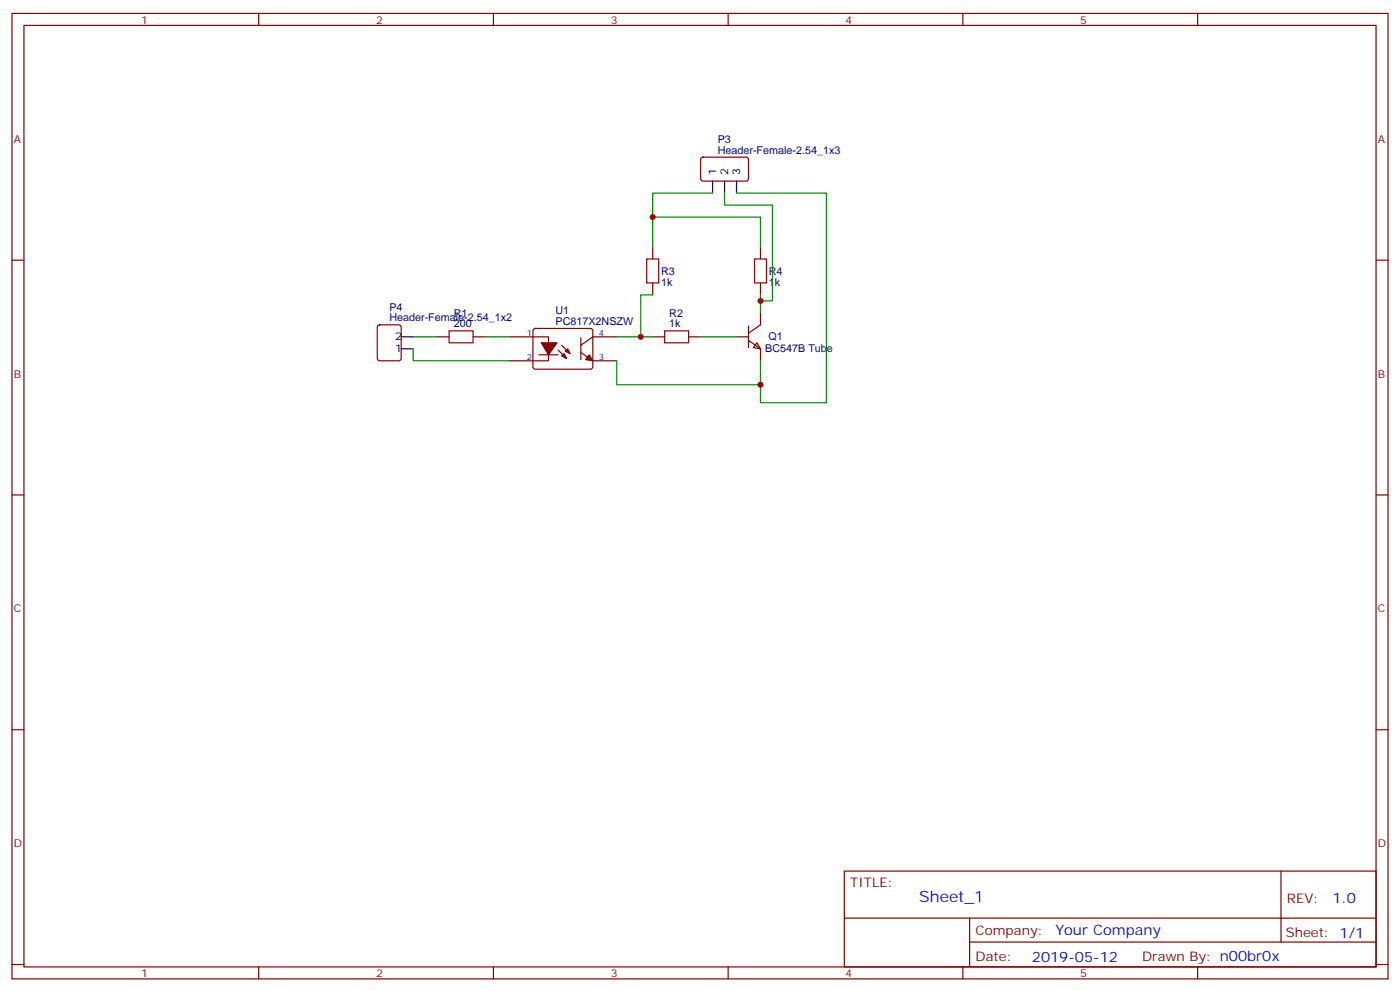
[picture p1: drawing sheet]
<svg xmlns="http://www.w3.org/2000/svg" width="412mm" height="292mm" viewBox="0 0 412 292" stroke-linecap="round" stroke-linejoin="round" font-family="sans-serif">
<g fill="none" stroke="#870000" stroke-width=".35">
<path d="M3.5 4h405.4v284.3h-405.4zM7.1 7.5h398.2v277.3h-398.2zM76.2 4v3.5M145.3 4v3.5M214.5 4v3.5M283.6 4v3.5M352.8 4v3.5M206.6 46.5l.5-.2h13l.4 .7-.1 5.9-.6 .4h-13l-.4-.7v-5.6zM3.5 76.6h3.6M192.3 72.7v3.6M224 72.7v3.6M405.3 76.6h3.6"/>
<path d="M111.4 95.9l.4-.2h5.7l.6 .4 .1 9.5-.5 .6-5.9 .1-.6-.5-.1-9.4zM128.8 99.2h3.5M139.3 99.2h3.6M149.9 99.2h11.7v7.1h-11.7M157.2 96.9l.5-.2 16.5 .1 .4 .6v10.9l-.7 .4h-16.5l-.4-.7v-10.6zM171.1 99.6v6.3M181.7 99.2h-7.1l-3.5 2.5M192.3 99.2h3.5M192.3 83.3v3.6M202.8 99.2h3.6M217 99.2h3.5M220.5 96v6.4"/>
<path d="M224 83.3v3.6M224 92.1v3.6l-3.5 2.4M158.7 104.5h5.7M164.4 103.1l2.5 2.5M165.5 101.7l2.4 2.4M171.1 103.8l3.5 2.5h7.1M220.5 100.3l3.5 2.4v3.6M223 101l1 1.7-2.1-.3zM3.5 145.8h3.6M405.3 145.8h3.6M3.5 214.9h3.6M405.3 214.9h3.6"/>
<path d="M248.7 256.5h156.6v28.3h-156.6zM377.3 256.6v20.8M248.7 270.4h156.5M285.6 277.4h119.6M285.6 270.4v14.1M3.5 284.1h3.6M76.2 284.8v3.5M145.3 284.8v3.5M214.5 284.8v3.5M283.6 284.8v3.5M352.8 284.8v3.5M405.3 284.1h3.6"/>
</g>
<g fill="#870000" stroke="#870000" stroke-width=".35">
<path d="M173.6 104.5l1 1.8-2.1-.4z"/>
<path d="M165.5 104.8l.7-.7 .7 1.5z"/>
<path d="M167.2 102.7l.7 1.4-1.4-.7z"/>
<path d="M159.5 101h4.5l-2.4 3.5z"/>
</g>
<path d="M209.9 53.3v3.6M213.4 53.3v3.6M217 53.3v3.6M118.2 99.2h3.5M118.2 102.7h3.5" fill="none" stroke="#000" stroke-width=".35"/>
<path d="M190.5 76.3h3.5v7h-3.5zM222.2 76.3h3.6v7h-3.6zM132.3 97.4h7v3.6h-7zM195.8 97.4h7v3.6h-7z" fill="none" stroke="#a10000" stroke-width=".35"/>
<path d="M209.9 56.9h-17.6v15.8M213.4 56.9v3.5h14.1v28.2h-3.5M217 56.9h26.4v61.7h-19.4v-12.3M192.3 63.9h31.7v8.8M121.7 99.2h7.1M142.9 99.2h7M181.7 99.2h10.6M192.3 86.9h-3.6v12.3M206.4 99.2h10.6M224 86.9v5.2M121.7 102.7v3.6h28.2M181.7 106.3v7h42.3" fill="none" stroke="#008700" stroke-width=".35"/>
<g fill="#c00">
<circle cx="224" cy="113.3" r=".88"/>
<circle cx="224" cy="88.6" r=".88"/>
<circle cx="188.7" cy="99.2" r=".88"/>
<circle cx="192.3" cy="63.9" r=".88"/>
</g>
<text font-size="4.6" fill="#00f" x="270.8" y="265.6">Sheet_1</text>
<g font-size="4.2" fill="#00f">
<text x="392.5" y="265.8">1.0</text>
<text x="310.9" y="275.4">Your Company</text>
<text x="304" y="283.2">2019-05-12</text>
</g>
<g font-size="3.9" fill="#800">
<text x="250.5" y="261.1">TITLE:</text>
<text x="379.1" y="265.8">REV:</text>
<text x="287.4" y="275.3">Company:</text>
<text x="378.7" y="275.9">Sheet: 1/1</text>
<text x="287.4" y="283">Date:</text>
<text x="336.4" y="283.1">Drawn By: n00br0x</text>
</g>
<g font-size="3.2" fill="#800">
<text x="41.6" y="6.9">1</text>
<text x="110.8" y="6.9">2</text>
<text x="179.9" y="6.9">3</text>
<text x="249.1" y="6.9">4</text>
<text x="318.2" y="6.9">5</text>
<text x="4.1" y="42.1">A</text>
<text x="405.9" y="42.1">A</text>
<text x="4.1" y="111.2">B</text>
<text x="405.9" y="111.2">B</text>
<text x="4.1" y="180.3">C</text>
<text x="405.9" y="180.3">C</text>
<text x="4.1" y="249.5">D</text>
<text x="405.9" y="249.5">D</text>
<text x="41.6" y="287.8">1</text>
<text x="110.8" y="287.8">2</text>
<text x="179.9" y="287.8">3</text>
<text x="249.1" y="287.8">4</text>
<text x="318.2" y="287.8">5</text>
</g>
<g font-size="3.2" fill="#000080">
<text x="211.4" y="45.2">Header-Female-2.54_1x3</text>
<text x="211.4" y="42.1">P3</text>
<text x="194.7" y="80.9">R3</text>
<text x="226.5" y="80.9">R4</text>
<text x="194.7" y="84.1">1k</text>
<text x="226.5" y="84.1">1k</text>
<text x="114.7" y="94.6">Header-Female-2.54_1x2</text>
<text x="114.7" y="91.5">P4</text>
<text x="133.7" y="93.3">R1</text>
<text x="163.6" y="95.7">PC817X2NSZW</text>
<text x="163.6" y="92.5">U1</text>
<text x="197.2" y="93.3">R2</text>
<text x="133.7" y="96.4">200</text>
<text x="197.2" y="96.4">1k</text>
<text x="226.4" y="100.1">Q1</text>
<text x="225.4" y="103.5">BC547B Tube</text>
</g>
<g font-size="3.2">
<text x="211" y="51.6" transform="rotate(-90 211 51.6)">1</text>
<text x="214.5" y="51.6" transform="rotate(-90 214.5 51.6)">2</text>
<text x="218" y="51.6" transform="rotate(-90 218 51.6)">3</text>
<text x="116.4" y="100.3">2</text>
<text x="116.4" y="103.8">1</text>
</g>
<g font-size="2.5" fill="#00f">
<text x="155.2" y="98.8">1</text>
<text x="176.4" y="98.8">4</text>
<text x="155.2" y="105.9">2</text>
<text x="176.4" y="105.9">3</text>
</g>
</svg>
